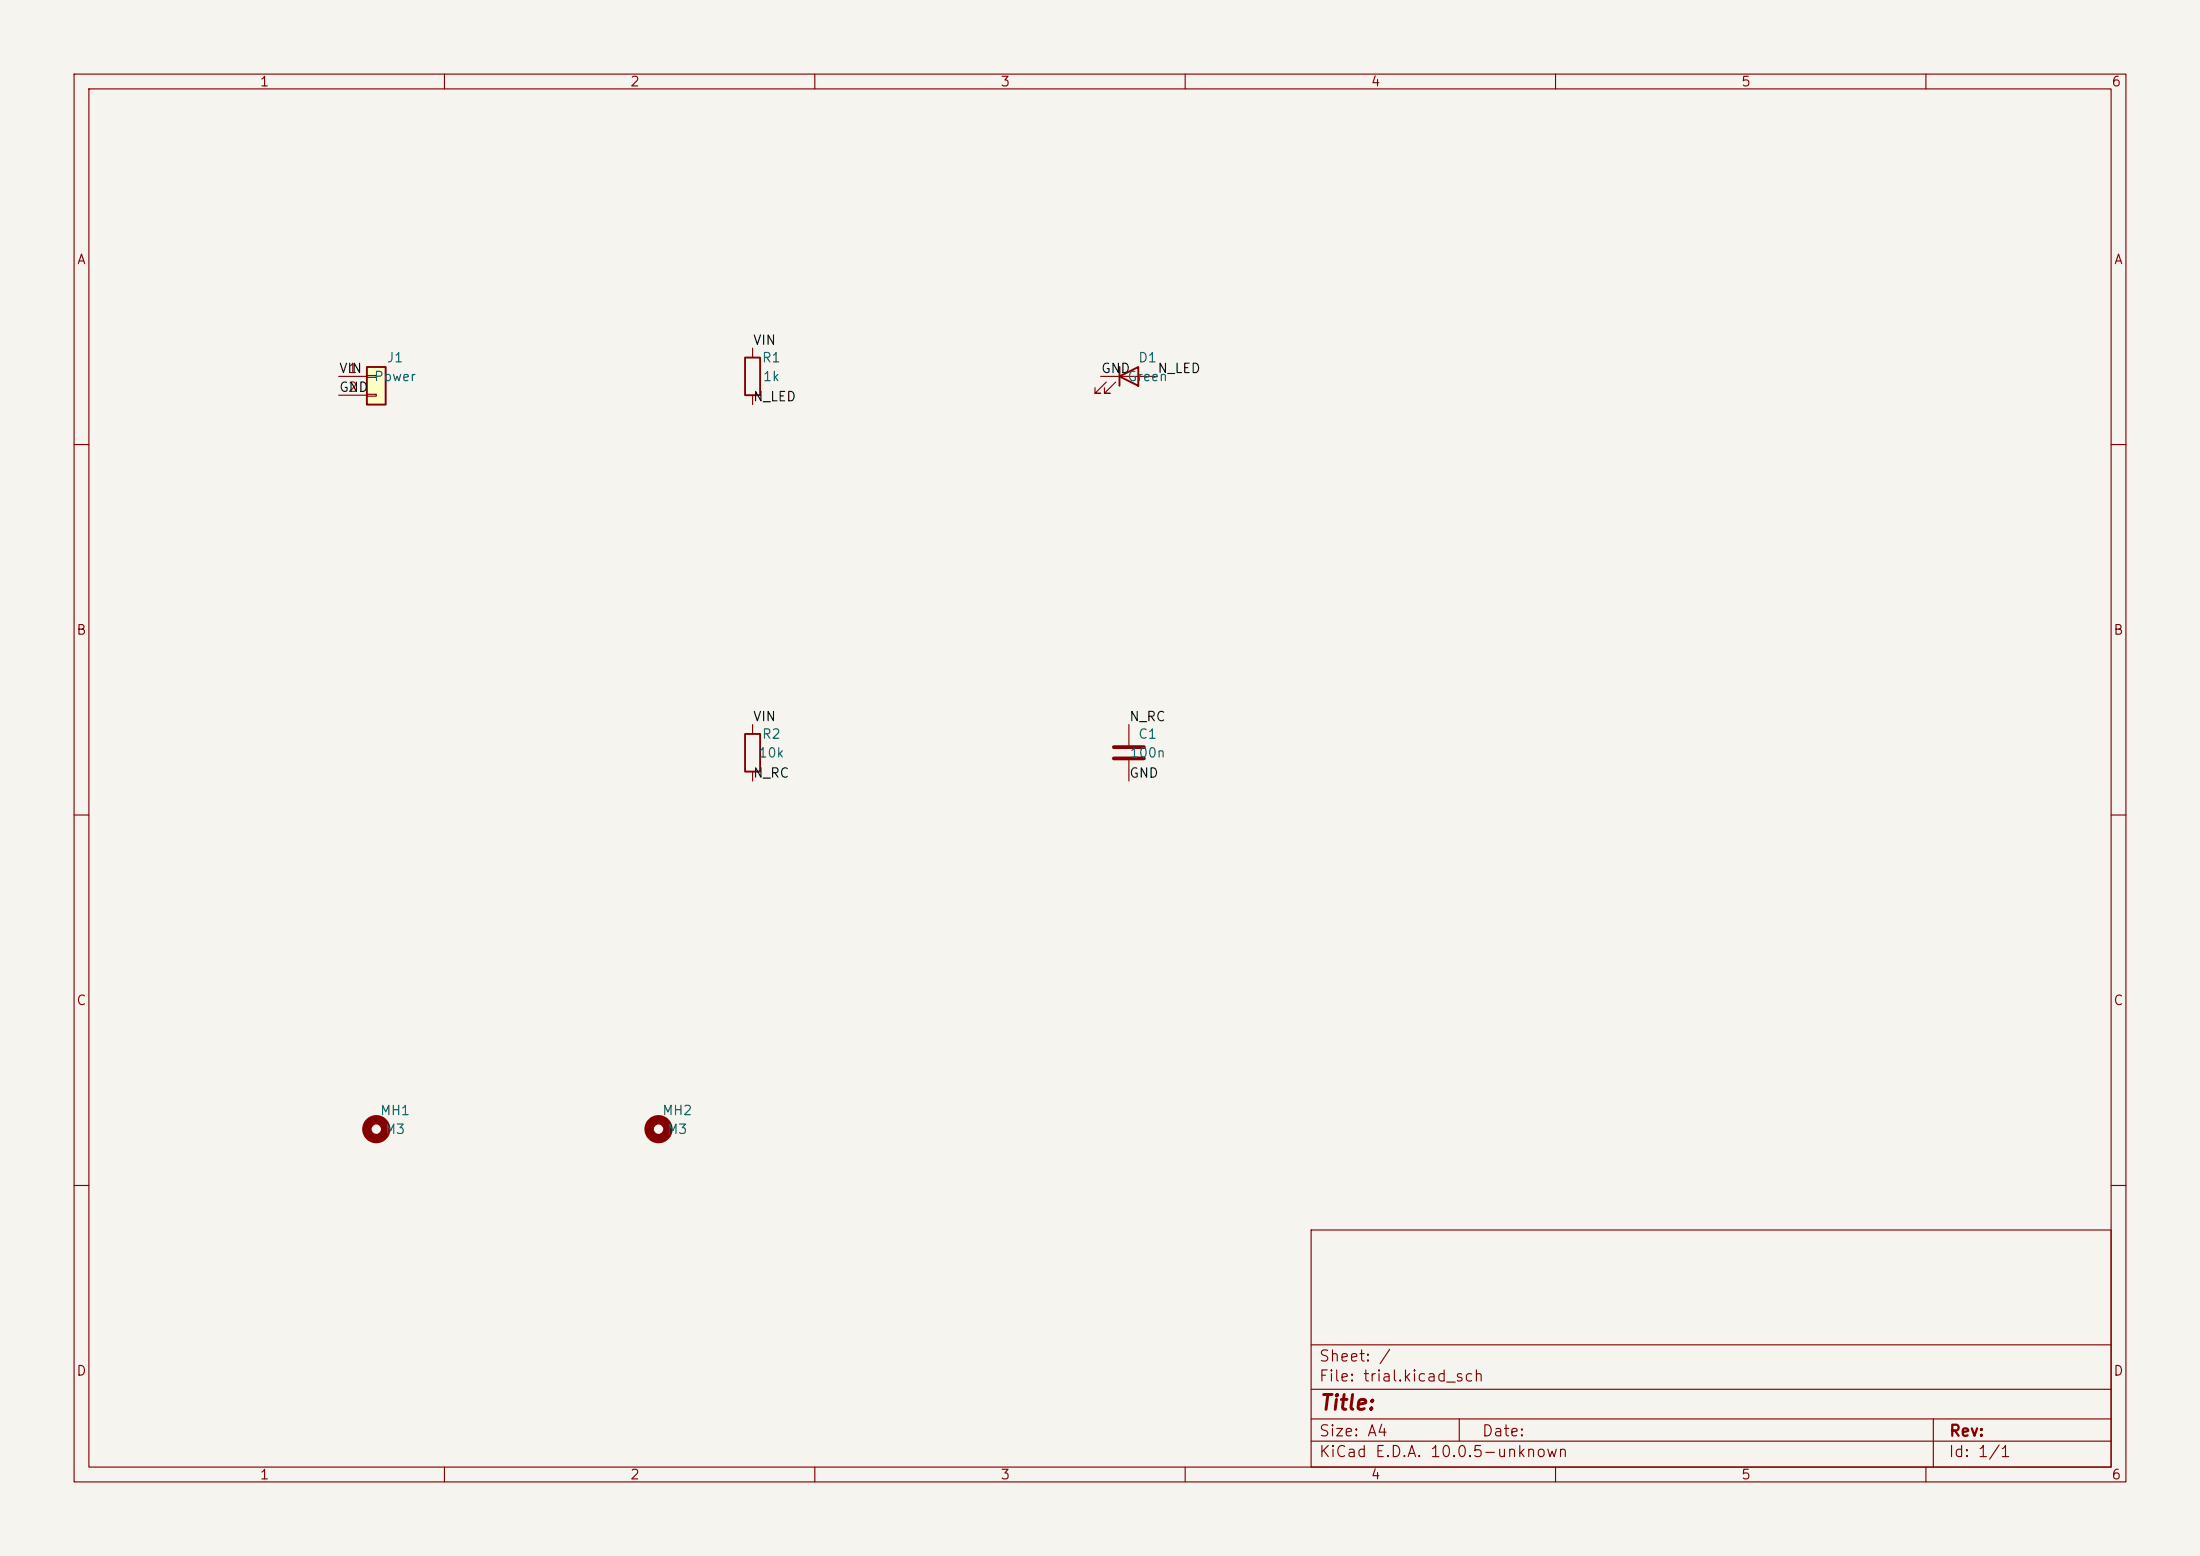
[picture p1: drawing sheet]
<svg xmlns="http://www.w3.org/2000/svg" width="297mm" height="210mm" viewBox="0 0 297 210" stroke-linecap="round" stroke-linejoin="round" font-family="sans-serif">
<path d="M0 0h297v210h-297z" fill="#f5f4ef" stroke="#f5f4ef" stroke-width=".14"/>
<g fill="none" stroke="#840000" stroke-width=".15">
<path d="M10 10h277v190h-277zM12 12h273v186h-273zM60 10v2M110 10v2M160 10v2M210 10v2M260 10v2M101.6 47v1.3M101.6 53.3v1.3M10 60h2M285 60h2M101.6 97.8v1.3"/>
<path d="M152.4 97.8v2.8M10 110h2M101.6 104.1v1.3M152.4 102.6v2.8M285 110h2M10 160h2M177 166h108v32h-108zM285 160h2M60 198v2M110 198v2M160 198v2M177 194.5h108"/>
<path d="M177 191.5h108M177 187.5h108M177 181.5h108M197 191.5v3M210 198v2M260 198v2M261 191.5v6.5"/>
</g>
<path d="M150.4 100.8h4M150.4 102.4h4" fill="none" stroke="#840000" stroke-width=".51"/>
<path d="M100.6 48.3h2v5h-2zM100.6 99.1h2v5h-2z" fill="none" stroke="#840000" stroke-width=".25"/>
<circle cx="50.8" cy="152.4" r="1.27" fill="none" stroke="#840000" stroke-width="1.3"/>
<path d="M49.5 49.5h2.6v5.1h-2.6z" fill="#ffffc2"/>
<path d="M49.5 49.5h2.6v5.1h-2.6zM151.1 50.8l2.6-1.3v2.6zM151.1 49.5v2.6" fill="none" stroke="#840000" stroke-width=".25"/>
<path d="M45.7 50.8h3.8M45.7 53.3h3.8M49.5 50.7h1.3v.2h-1.3zM49.5 53.2h1.3v.3h-1.3zM148.6 50.8h7.6M149.4 51.6l-1.6 1.5h.8h-.8v-.8M150.6 51.6l-1.5 1.5h.8h-.8v-.8" fill="none" stroke="#840000" stroke-width=".15"/>
<circle cx="88.9" cy="152.4" r="1.27" fill="none" stroke="#840000" stroke-width="1.3"/>
<text font-size="2" fill="#840000" x="178" y="190.8">Title:</text>
<g font-size="1.5" fill="#840000">
<text x="178" y="184.1">Sheet: /</text>
<text x="178" y="186.8">File: trial.kicad_sch</text>
<text x="178" y="197">KiCad E.D.A. 10.0.5-unknown</text>
<text x="178" y="194.2">Size: A4</text>
<text x="200" y="194.2">Date:</text>
<text x="263" y="197">Id: 1/1</text>
<text x="263" y="194.2">Rev:</text>
</g>
<g font-size="1.3" fill="#840000">
<text x="35" y="12">1</text>
<text x="85" y="12">2</text>
<text x="135" y="12">3</text>
<text x="185" y="12">4</text>
<text x="235" y="12">5</text>
<text x="285" y="12">6</text>
<text x="10.3" y="36">A</text>
<text x="285.3" y="36">A</text>
<text x="10.2" y="86">B</text>
<text x="285.2" y="86">B</text>
<text x="10.2" y="136">C</text>
<text x="285.2" y="136">C</text>
<text x="10.2" y="186">D</text>
<text x="285.2" y="186">D</text>
<text x="35" y="200">1</text>
<text x="85" y="200">2</text>
<text x="135" y="200">3</text>
<text x="185" y="200">4</text>
<text x="235" y="200">5</text>
<text x="285" y="200">6</text>
</g>
<g font-size="1.3" fill="#0f0f0f">
<text x="101.6" y="46.9">VIN</text>
<text x="45.7" y="50.7">VIN</text>
<text x="45.7" y="53.2">GND</text>
<text x="148.6" y="50.7">GND</text>
<text x="156.2" y="50.7">N_LED</text>
<text x="101.6" y="54.5">N_LED</text>
<text x="101.6" y="97.7">VIN</text>
<text x="152.4" y="97.7">N_RC</text>
<text x="101.6" y="105.3">N_RC</text>
<text x="152.4" y="105.3">GND</text>
</g>
<g font-size="1.3" fill="#a90000">
<text x="46.9" y="50.7">1</text>
<text x="46.9" y="53.2">2</text>
</g>
<g font-size="1.3" fill="#006464">
<text x="50.4" y="51.8">Power</text>
<text x="52.1" y="49.2">J1</text>
<text x="102.8" y="49.2">R1</text>
<text x="102.9" y="51.8">1k</text>
<text x="152.1" y="51.8">Green</text>
<text x="153.6" y="49.2">D1</text>
<text x="102.8" y="100">R2</text>
<text x="153.6" y="100">C1</text>
<text x="102.3" y="102.6">10k</text>
<text x="152.4" y="102.6">100n</text>
<text x="51.2" y="150.8">MH1</text>
<text x="51.9" y="153.4">M3</text>
<text x="89.3" y="150.8">MH2</text>
<text x="90" y="153.4">M3</text>
</g>
</svg>
